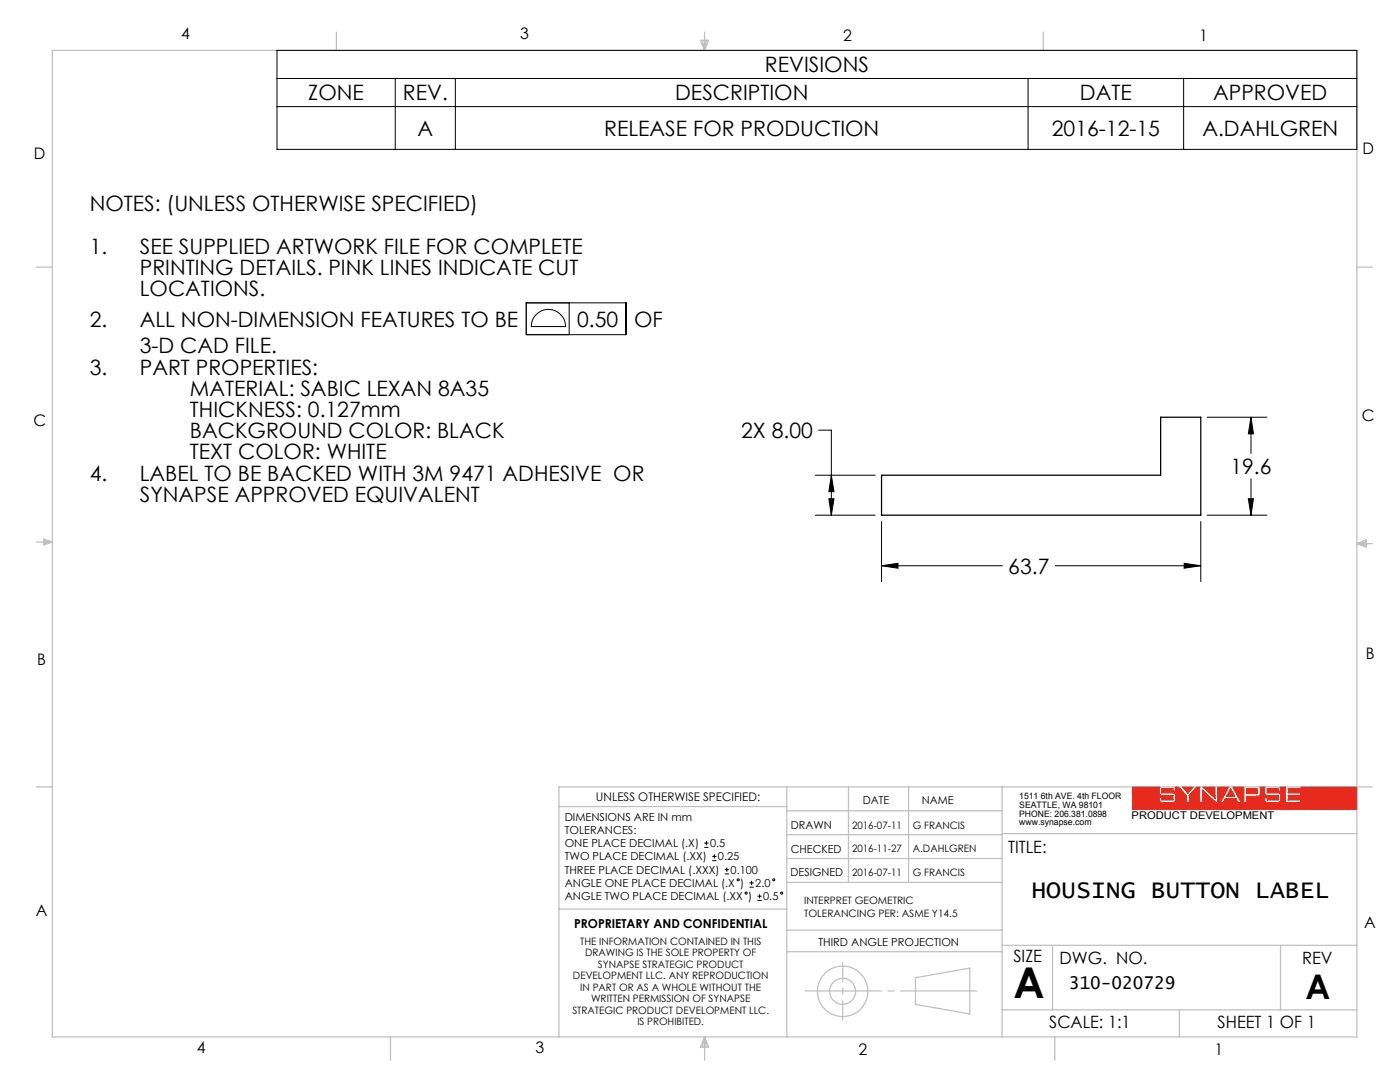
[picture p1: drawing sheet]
<svg xmlns="http://www.w3.org/2000/svg" width="279mm" height="216mm" viewBox="0 0 279 216" stroke-linecap="round" stroke-linejoin="round" font-family="sans-serif">
<g fill="none" stroke="#000" stroke-width=".2">
<path d="M105 60.4h19.9v6.4h-19.9zM106.8 63a3.4 3.4 0 0 1 3.8-1 3.4 3.4 0 0 1 2.3 3.2h-6.9v-.3a3.1 3.1 0 0 1 .8-1.9zM113.6 60.4v6.4M140.5 169.1h.9M140.5 168.2h.9M141 167.8v.9M142.1 171.7h.9M142.1 170.9h.9M142.6 170.5v.8M144.6 174.4h.9M144.6 173.5h.9M145.1 173.1v.9"/>
<path d="M149.6 177h.8M149.6 176.2h.8M150 175.8v.8M151.2 179.7h.8M151.2 178.8h.8M151.6 178.4v.8"/>
<circle cx="147.3" cy="175.6" r=".2"/>
<circle cx="148.9" cy="178.2" r=".21"/>
<circle cx="154.4" cy="175.6" r=".2"/>
<circle cx="156" cy="178.2" r=".2"/>
</g>
<path d="M235.9 157h2.2l-1 1.3zM240 157h2.5v2.3zM245.6 157.3l.9 1.6h-1.7zM248.8 157.3l2 .1 .2 .3-.1 .6-.1 .1h-2zM236.7 160.1v-1.4l-1.5-1.7h-.8l.2 .8h-.5v-.5h-2.3v.9l2.5 .1a1.47 1.47 0 0 1 0 1.8 4.5 4.5 0 0 1-2.8-.2l-.1-.8h.5v.5h2.2v-.9l-2.4-.1a1.42 1.42 0 0 1-.2-1.6h-5.5v4.5h44.8v-4.5h-11.2v.3h-2.5v.9h2.5v.5h-2.5v.9h2.5v.5h-3.1v-3.1h-1.1l.2 .8h-.5v-.5h-2.2v.9l2.4 .1a1.4 1.4 0 0 1 0 1.8 4.5 4.5 0 0 1-2.8-.2l-.2-.8h.6v.5h2.2v-.9l-2.4-.1a1.42 1.42 0 0 1-.2-1.6l-1.1 .1a1.45 1.45 0 0 1-.2 1.7l-2.4 .1v1.2h-.6v-3.1h-2.2l1.7 3.1h-.6l-.4-.8h-2.2l-.4 .8h-.5l1.7-3.1h-2.3v3.1h-.3l-2.7-2.5v2.5h-.5M236.7 160.1h.1M236.7 160.1h.6v-1.4l1.5-1.7h.7v3.1M239.5 160.1h.1" fill="none" stroke="#e62b1e" stroke-width=".2"/>
<g fill="none" stroke="#c0c0c0" stroke-width=".25">
<path d="M10.4 10.1h260.4v196.8h-260.4zM67.1 6.4v3.7M139.8 8h1.6l-.8 2.1zM140.2 8l.4 2.1M140.6 6.4v3.7M141 8l-.4 2.1M208.2 6.4v3.7M7.3 53.3h3.1M270.8 53.3h3.1M7.3 108.2h3.1M8.7 107.9l1.7 .3M8.7 107.6l1.7 .6-1.7 .5z"/>
<path d="M10.4 108.2l-1.7 .2M270.8 108.5h3.1M270.8 108.5l1.8-.8v1.4zM270.8 108.5l1.8 .3M272.6 108.1l-1.8 .4M7.3 157h3.1M157 157v49.9M169.3 157v19.1M181.3 157v19.1M200 157v49.9M273.9 157h-162.4v49.9M111.5 160.9h45.5"/>
<path d="M157 171.3h43M157 166.5h43M157 161.8h43M157 176.1h43M200 166.3h70.8M111.5 181.4h45.5M157 185.6h43M157 189.9h43M182.7 195.1l10.8-1.9v9.1l-10.8-1.9zM200 188.6h70.8M210 188.6v12.9M255.6 188.6v12.9"/>
<path d="M77.9 206.9v4.7M140.6 206.9v4.7M140.6 206.9l.8 2h-1.6zM140.6 206.9l-.4 2M140.6 206.9l.4 2M200 201.5h70.8M210.5 206.9v4.7M235.4 201.5v5.4"/>
<circle cx="168.2" cy="197.8" r="2.59"/>
<circle cx="168.2" cy="197.8" r="5"/>
</g>
<path d="M160.1 197.7h35.4" fill="none" stroke="#c0c0c0" stroke-width=".25" stroke-dasharray="15.2 1.3 1.3 1.3" stroke-dashoffset="-.5"/>
<path d="M168.2 203.5v-11.4" fill="none" stroke="#c0c0c0" stroke-width=".25" stroke-dasharray="15.2 1.3 1.3 1.3" stroke-dashoffset="11.4"/>
<path d="M226 157v4.5h44.8v-4.5h-11.2v.3h-2.5v.9h2.5v.5h-2.5v.9h2.5v.5h-3.1v-3.1h-1.1l.2 .3v.5h-.5v-.5h-2.2v.9h2.3l.3 .2 .1 .4v.9l-.3 .4h-.3h-2l-.6-.3-.1-.7h.6v.5h2.2v-.9h-2.3l-.3-.1-.2-.5v-.6l.2-.5h-1.1l.1 .3v1.1l-.3 .5h-2.4v1.2h-.6v-3.1h-2.2l1.7 3.1h-.6l-.4-.8h-2.2l-.4 .8h-.5l1.7-3.1h-2.3v3.1h-.3l-2.7-2.5v2.5h-.5v-3.1h-.7l-1.5 1.7v1.4h-.6v-1.4l-1.5-1.7h-.8l.2 .3v.5h-.5v-.5h-2.3v.9h2.4l.3 .2 .1 1.3-.2 .4h-.4h-2.1l-.4-.2-.1-.8h.5v.5h2.2v-.9h-2.3l-.3-.2-.1-1.1 .1-.4zM235.9 157l1.2 1.3 1-1.3zM240 157l2.5 2.3v-2.3zM245.6 157.3l-.8 1.6h1.7zM248.8 157.3v1.1h2l.2-.1v-.8l-.2-.2z" fill-rule="evenodd" fill="#e62b1e"/>
<g fill="none" stroke="#000" stroke-width=".2">
<path d="M55.3 10.1h215.5v19.7h-215.5zM55.3 15.7h215.5M78.9 15.7v14.1M90.9 15.7v14.1M205.2 15.7v14.1M236.2 15.7v14.1M55.3 21.3h215.5M162.7 94.8h12M163.4 85.8h2.5v17M165.4 99.5h1l-.5 3.3zM165.9 94.8l.5 3.3h-1zM240.9 83.3h11.9"/>
<path d="M249.1 99.5h1.1l-.5 3.3zM249.7 83.3l.5 3.3h-1.1zM249.7 83.3v7.2M249.7 95.5v7.3M162.7 102.8h12M175.9 112.9l3.3-.5v1zM175.9 104.1v12M175.9 112.9h24.2M210.6 112.9h29M236.3 112.4l3.3 .5-3.3 .5zM239.6 104.1v12M240.9 102.8h11.9"/>
</g>
<path d="M249.1 99.5h1.1l-.5 3.3zM249.7 83.3l.5 3.3h-1.1zM175.9 112.9l3.3-.5v1zM236.3 112.4l3.3 .5-3.3 .5zM165.9 94.8l.5 3.3h-1zM165.4 99.5h1l-.5 3.3z" fill="#000"/>
<path d="M175.9 94.8h55.7v-11.5h8v19.5h-63.7z" fill="none" stroke="#000" stroke-width=".25"/>
<text font-size="8.5" x="202.3" y="199.2">A</text>
<text font-size="6.8" x="260.5" y="199.3">A</text>
<text font-size="4.9" x="205.8" y="179.3">HOUSING BUTTON LABEL</text>
<g font-size="4.2">
<text x="152.7" y="14.4">REVISIONS</text>
<text x="61.5" y="20">ZONE</text>
<text x="80.4" y="20">REV.</text>
<text x="134.7" y="20">DESCRIPTION</text>
<text x="215.5" y="20">DATE</text>
<text x="242.1" y="20">APPROVED</text>
<text x="83.3" y="27.1">A</text>
<text x="120.6" y="27.1">RELEASE FOR PRODUCTION</text>
<text x="209.9" y="27.1">2016-12-15</text>
<text x="240" y="27.1">A.DAHLGREN</text>
<text x="17.9" y="42.1">NOTES: (UNLESS OTHERWISE SPECIFIED)</text>
<text x="17.9" y="50.6">1.</text>
<text x="27.9" y="50.6">SEE SUPPLIED ARTWORK FILE FOR COMPLETE</text>
<text x="27.9" y="54.8">PRINTING DETAILS. PINK LINES INDICATE CUT</text>
<text x="27.9" y="59.1">LOCATIONS.</text>
<text x="17.9" y="65.2">2.</text>
<text x="27.9" y="65.2">ALL NON-DIMENSION FEATURES TO BE</text>
<text x="115.2" y="65.2">0.50</text>
<text x="126.5" y="65.2">OF</text>
<text x="27.9" y="70.5">3-D CAD FILE.</text>
<text x="17.9" y="74.7">3.</text>
<text x="27.9" y="74.7">PART PROPERTIES:</text>
<text x="37.9" y="79">MATERIAL: SABIC LEXAN 8A35</text>
<text x="37.9" y="83.2">THICKNESS: 0.127mm</text>
<text x="37.9" y="87.4">BACKGROUND COLOR: BLACK</text>
<text x="147.9" y="87.4">2X 8.00</text>
<text x="17.9" y="95.9">4.</text>
<text x="27.9" y="95.9">LABEL TO BE BACKED WITH 3M 9471 ADHESIVE OR</text>
<text x="37.9" y="91.7">TEXT COLOR: WHITE</text>
<text x="245.6" y="94.6">19.6</text>
<text x="27.9" y="100.1">SYNAPSE APPROVED EQUIVALENT</text>
<text x="201.2" y="114.5">63.7</text>
</g>
<text font-size="3.5" x="213.3" y="197.4">310-020729</text>
<g font-size="3.4">
<text x="201.2" y="170.2">TITLE:</text>
<text x="202.3" y="192">SIZE</text>
<text x="211.5" y="192.3">DWG. NO.</text>
<text x="259.8" y="192.3">REV</text>
<text x="209.4" y="205.2">SCALE: 1:1</text>
<text x="243" y="205.2">SHEET 1 OF 1</text>
</g>
<g font-size="3.2">
<text x="36.2" y="7.9">4</text>
<text x="103.8" y="7.9">3</text>
<text x="168.3" y="8.2">2</text>
<text x="239.3" y="8.2">1</text>
<text x="6.8" y="31.8">D</text>
<text x="271.9" y="30.7">D</text>
<text x="6.7" y="85.1">C</text>
<text x="271.8" y="84.1">C</text>
<text x="272.6" y="131.6">B</text>
<text x="7.4" y="132.6">B</text>
<text x="7.2" y="182.8">A</text>
<text x="272.3" y="185.2">A</text>
<text x="39.3" y="210.1">4</text>
<text x="106.8" y="210.1">3</text>
<text x="171.4" y="210.5">2</text>
<text x="242.4" y="210.5">1</text>
</g>
<text font-size="2.5" x="114.6" y="185.2">PROPRIETARY AND CONFIDENTIAL</text>
<text font-size="2.4" x="118.9" y="159.8">UNLESS OTHERWISE SPECIFIED:</text>
<g font-size="2.2">
<text x="172.2" y="160.4">DATE</text>
<text x="184" y="160.4">NAME</text>
<text x="112.7" y="163.7">DIMENSIONS ARE IN mm</text>
<text x="112.7" y="166.4">TOLERANCES:</text>
<text x="157.8" y="165.5">DRAWN</text>
<text x="112.7" y="171.7">TWO PLACE DECIMAL (.XX)</text>
<text x="112.7" y="169">ONE PLACE DECIMAL (.X)</text>
<text x="141.7" y="169">0.5</text>
<text x="143.3" y="171.7">0.25</text>
<text x="157.8" y="170.2">CHECKED</text>
<text x="112.7" y="179.7">ANGLE TWO PLACE DECIMAL (.XX )</text>
<text x="112.7" y="177">ANGLE ONE PLACE DECIMAL (.X )</text>
<text x="112.7" y="174.4">THREE PLACE DECIMAL (.XXX)</text>
<text x="145.8" y="174.4">0.100</text>
<text x="150.7" y="177">2.0</text>
<text x="152.3" y="179.7">0.5</text>
<text x="157.8" y="174.8">DESIGNED</text>
<text x="163.4" y="188.7">THIRD ANGLE PROJECTION</text>
</g>
<text font-size="2.1" x="225.8" y="163.4">PRODUCT DEVELOPMENT</text>
<g font-size="2">
<text x="170.1" y="165.4">2016-07-11</text>
<text x="182.2" y="165.4">G FRANCIS</text>
<text x="170.1" y="170.1">2016-11-27</text>
<text x="182.2" y="170.1">A.DAHLGREN</text>
<text x="170.1" y="174.8">2016-07-11</text>
<text x="182.2" y="174.8">G FRANCIS</text>
<text x="160.5" y="180.4">INTERPRET GEOMETRIC</text>
<text x="160.5" y="182.9">TOLERANCING PER: ASME Y14.5</text>
<text x="115.8" y="188.6">THE INFORMATION CONTAINED IN THIS</text>
<text x="116.8" y="190.8">DRAWING IS THE SOLE PROPERTY OF</text>
<text x="114.3" y="195.4">DEVELOPMENT LLC. ANY REPRODUCTION</text>
<text x="115.8" y="197.7">IN PART OR AS A WHOLE WITHOUT THE</text>
<text x="119.3" y="193.1">SYNAPSE STRATEGIC PRODUCT</text>
<text x="114.2" y="202.3">STRATEGIC PRODUCT DEVELOPMENT LLC.</text>
<text x="118" y="200">WRITTEN PERMISSION OF SYNAPSE</text>
<text x="127.2" y="204.6">IS PROHIBITED.</text>
</g>
<g font-size="1.8">
<text x="203.4" y="159.4">1511 6th AVE. 4th FLOOR</text>
<text x="203.4" y="161.2">SEATTLE, WA 98101</text>
<text x="203.4" y="162.9">PHONE: 206.381.0898</text>
<text x="203.4" y="164.7">www.synapse.com</text>
</g>
</svg>
